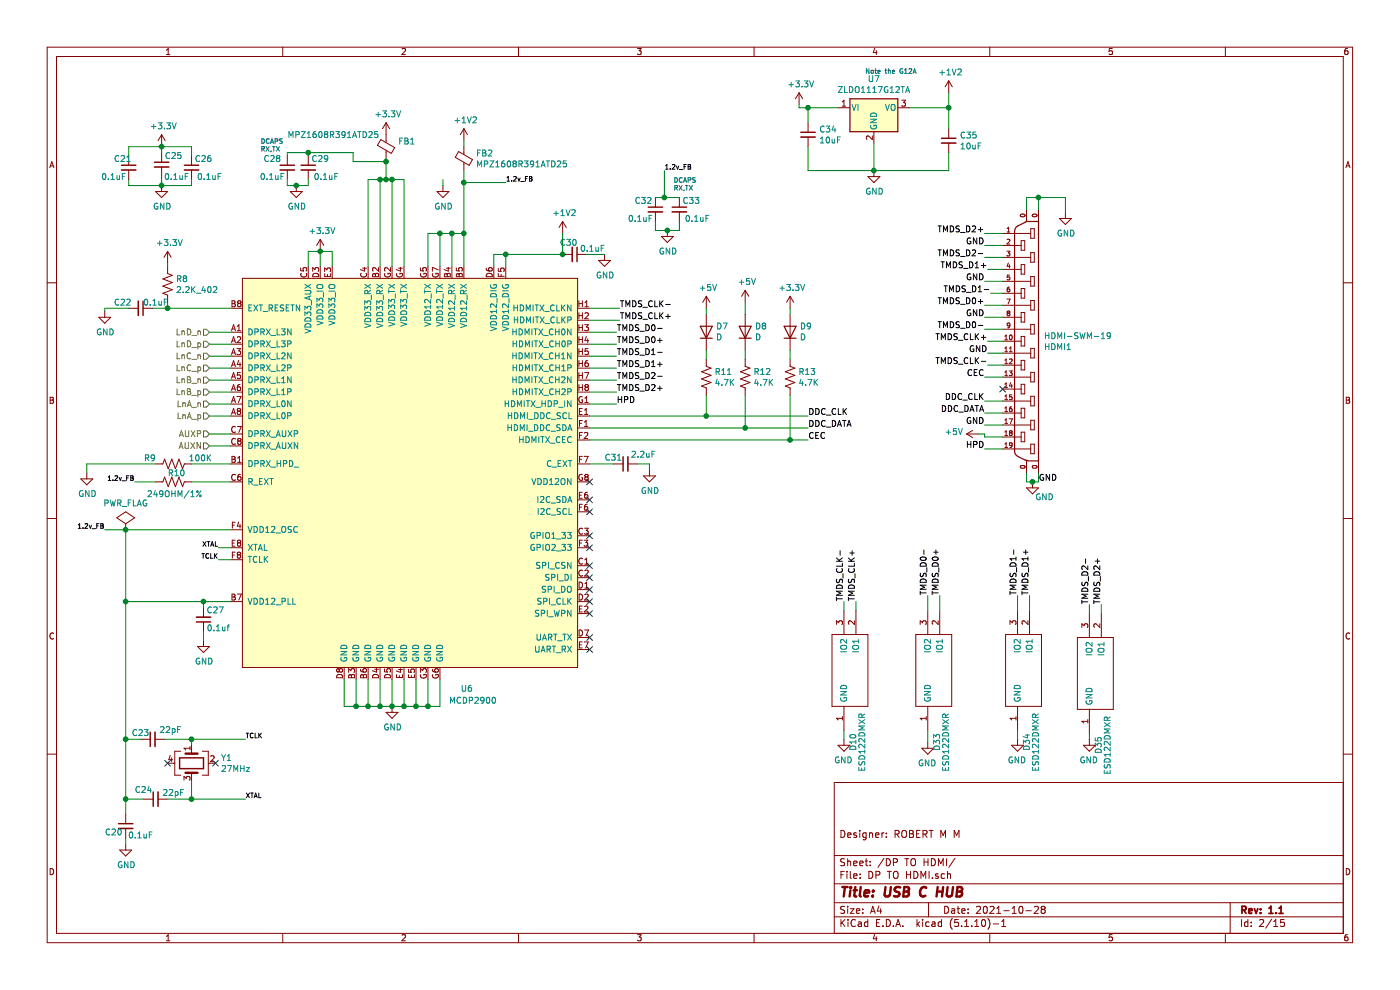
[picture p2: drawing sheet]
EESchema Schematic File Version 4
EELAYER 30 0
EELAYER END
$Descr A4 11693 8268
encoding utf-8
Sheet 2 15
Title "USB C HUB"
Date "2021-10-28"
Rev "1.1"
Comp ""
Comment1 "Designer: ROBERT M M"
Comment2 ""
Comment3 ""
Comment4 ""
$EndDescr
Wire Wire Line
	3675 5675 3675 5900
Wire Wire Line
	2875 5675 2875 5900
$Comp
L OLIMEX_Power:GND #PWR?
U 1 1
P 7050 6175
AR Path="/619540C6/64E7C5EF" Ref="#PWR?"  Part="1" 
AR Path="/64E7C5EF" Ref="#PWR?"  Part="1" 
AR Path="/64E160D5/64E7C5EF" Ref="#PWR041"  Part="1" 
F 0 "#PWR041" H 7050 5925 50  0001 C CNN
F 1 "GND" H 7055 6002 50  0000 C CNN
F 2 "" H 7050 6175 60  0000 C CNN
F 3 "" H 7050 6175 60  0000 C CNN
	1    7050 6175
	-1   0    0    -1  
$EndComp
Wire Wire Line
	7050 6100 7050 6175
Text Label 8250 2250 2    50   ~ 0
TMDS_D1+
Text Label 8275 2450 2    50   ~ 0
TMDS_D1-
Wire Wire Line
	8375 2450 8275 2450
Wire Wire Line
	8375 2250 8250 2250
Text Label 8225 2350 2    50   ~ 0
GND
Wire Wire Line
	8375 2350 8225 2350
Text Label 8225 1950 2    50   ~ 0
TMDS_D2+
Text Label 8225 2150 2    50   ~ 0
TMDS_D2-
Text Label 8225 2050 2    50   ~ 0
GND
Wire Wire Line
	8375 1950 8225 1950
Wire Wire Line
	8225 2050 8375 2050
Wire Wire Line
	8225 2150 8375 2150
Text Label 8225 2550 2    50   ~ 0
TMDS_D0+
Text Label 8225 2750 2    50   ~ 0
TMDS_D0-
Text Label 8225 2650 2    50   ~ 0
GND
Wire Wire Line
	8375 2550 8225 2550
Wire Wire Line
	8225 2750 8375 2750
Text Label 8250 2850 2    50   ~ 0
TMDS_CLK+
Text Label 8250 2950 2    50   ~ 0
GND
Text Label 8250 3050 2    50   ~ 0
TMDS_CLK-
Wire Wire Line
	8375 2850 8250 2850
Wire Wire Line
	8250 2950 8375 2950
Wire Wire Line
	8250 3050 8375 3050
Text Label 8225 3150 2    50   ~ 0
CEC
Wire Wire Line
	8375 3150 8225 3150
NoConn ~ 8375 3250
Text Label 8225 3350 2    50   ~ 0
DDC_CLK
Text Label 8225 3450 2    50   ~ 0
DDC_DATA
Text Label 8225 3550 2    50   ~ 0
GND
Text Label 8225 3750 2    50   ~ 0
HPD
$Comp
L OLIMEX_Power:+5V #PWR?
U 1 1
P 8175 3625
AR Path="/64E7C620" Ref="#PWR?"  Part="1" 
AR Path="/64E160D5/64E7C620" Ref="#PWR044"  Part="1" 
F 0 "#PWR044" H 8175 3475 50  0001 C CNN
F 1 "+5V" V 8190 3753 50  0000 L CNN
F 2 "" H 8175 3625 60  0000 C CNN
F 3 "" H 8175 3625 60  0000 C CNN
	1    8175 3625
	0    -1   -1   0   
$EndComp
Wire Wire Line
	8225 2650 8375 2650
$Comp
L OLIMEX_Connectors:HDMI-SWM-19 HDMI?
U 1 1
P 8575 2850
AR Path="/64E7C627" Ref="HDMI?"  Part="1" 
AR Path="/64E160D5/64E7C627" Ref="HDMI1"  Part="1" 
F 0 "HDMI1" H 8431 2804 50  0000 R CNN
F 1 "HDMI-SWM-19" H 8431 2895 50  0000 R CNN
F 2 "OLIMEX_Connectors-FP:HDMI-SWM-19" H 8605 3000 20  0001 C CNN
F 3 "" H 8575 2850 60  0000 C CNN
	1    8575 2850
	-1   0    0    -1  
$EndComp
Wire Wire Line
	8375 3650 8225 3650
Wire Wire Line
	8225 3650 8225 3625
Wire Wire Line
	8225 3625 8175 3625
Wire Wire Line
	8225 3750 8375 3750
Wire Wire Line
	8225 3550 8375 3550
Wire Wire Line
	8225 3450 8375 3450
Wire Wire Line
	8225 3350 8375 3350
$Comp
L OLIMEX_Power:GND #PWR?
U 1 1
P 8900 1775
AR Path="/64E7C634" Ref="#PWR?"  Part="1" 
AR Path="/64E160D5/64E7C634" Ref="#PWR046"  Part="1" 
F 0 "#PWR046" H 8900 1525 50  0001 C CNN
F 1 "GND" H 8905 1602 50  0000 C CNN
F 2 "" H 8900 1775 60  0000 C CNN
F 3 "" H 8900 1775 60  0000 C CNN
	1    8900 1775
	1    0    0    -1  
$EndComp
$Comp
L OLIMEX_Power:GND #PWR?
U 1 1
P 8625 4025
AR Path="/64E7C63A" Ref="#PWR?"  Part="1" 
AR Path="/64E160D5/64E7C63A" Ref="#PWR045"  Part="1" 
F 0 "#PWR045" H 8625 3775 50  0001 C CNN
F 1 "GND" H 8725 3900 50  0000 C CNN
F 2 "" H 8625 4025 60  0000 C CNN
F 3 "" H 8625 4025 60  0000 C CNN
	1    8625 4025
	1    0    0    -1  
$EndComp
Wire Wire Line
	8575 3950 8575 4025
Wire Wire Line
	8575 4025 8625 4025
Wire Wire Line
	8625 4025 8675 4025
Wire Wire Line
	8675 4025 8675 3950
Connection ~ 8625 4025
Text Label 8675 4025 0    50   ~ 0
GND
Text Label 5150 3075 0    50   ~ 0
TMDS_D1+
Text Label 5150 3275 0    50   ~ 0
TMDS_D2+
Text Label 5150 3175 0    50   ~ 0
TMDS_D2-
Wire Wire Line
	4925 3175 5150 3175
Wire Wire Line
	4925 3275 5150 3275
Text Label 5150 3375 0    50   ~ 0
HPD
Text Label 5175 2675 0    50   ~ 0
TMDS_CLK+
Text Label 5175 2575 0    50   ~ 0
TMDS_CLK-
Wire Wire Line
	5175 2575 4925 2575
Wire Wire Line
	4925 2675 5175 2675
Text Label 6750 3475 0    50   ~ 0
DDC_CLK
Text Label 6750 3575 0    50   ~ 0
DDC_DATA
Wire Wire Line
	8575 1750 8575 1650
Wire Wire Line
	8575 1650 8675 1650
Wire Wire Line
	8900 1650 8900 1775
Wire Wire Line
	8675 1750 8675 1650
Connection ~ 8675 1650
Wire Wire Line
	8675 1650 8900 1650
Wire Wire Line
	3575 5675 3575 5900
Connection ~ 3575 5900
Wire Wire Line
	3575 5900 3675 5900
Wire Wire Line
	3475 5675 3475 5900
Connection ~ 3475 5900
Wire Wire Line
	3475 5900 3575 5900
Wire Wire Line
	3375 5675 3375 5900
Connection ~ 3375 5900
Wire Wire Line
	3375 5900 3475 5900
Wire Wire Line
	2975 5675 2975 5900
Wire Wire Line
	2875 5900 2975 5900
Connection ~ 2975 5900
Wire Wire Line
	2975 5900 3075 5900
Wire Wire Line
	3075 5675 3075 5900
Connection ~ 3075 5900
Wire Wire Line
	3075 5900 3175 5900
Wire Wire Line
	3175 5675 3175 5900
Connection ~ 3175 5900
$Comp
L OLIMEX_Power:+3.3V #PWR025
U 1 1
P 1400 2200
F 0 "#PWR025" H 1400 2050 50  0001 C CNN
F 1 "+3.3V" H 1415 2373 50  0000 C CNN
F 2 "" H 1400 2200 60  0000 C CNN
F 3 "" H 1400 2200 60  0000 C CNN
	1    1400 2200
	1    0    0    -1  
$EndComp
$Comp
L Device:R_US R8
U 1 1
P 1400 2375
F 0 "R8" H 1468 2421 50  0000 L CNN
F 1 "2.2K_402" H 1468 2330 50  0000 L CNN
F 2 "Resistor_SMD:R_0402_1005Metric" V 1440 2365 50  0001 C CNN
F 3 "~" H 1400 2375 50  0001 C CNN
F 4 "0402WGJ0222TCE" H 1400 2375 50  0001 C CNN "Mfr No."
	1    1400 2375
	1    0    0    -1  
$EndComp
Wire Wire Line
	1400 2225 1400 2200
Wire Wire Line
	1400 2525 1400 2575
Wire Wire Line
	1925 2575 1400 2575
$Comp
L Device:R_US R10
U 1 1
P 1450 4025
F 0 "R10" V 1375 3975 50  0000 L CNN
F 1 "249OHM/1%" V 1550 3800 50  0000 L CNN
F 2 "Resistor_SMD:R_0603_1608Metric" V 1490 4015 50  0001 C CNN
F 3 "~" H 1450 4025 50  0001 C CNN
F 4 "ARG03BTC2490" V 1450 4025 50  0001 C CNN "Mfr No."
	1    1450 4025
	0    1    1    0   
$EndComp
Wire Wire Line
	3175 5900 3275 5900
Wire Wire Line
	3275 5900 3375 5900
Connection ~ 3275 5900
Wire Wire Line
	3275 5675 3275 5900
$Comp
L OLIMEX_Power:GND #PWR030
U 1 1
P 3275 5900
F 0 "#PWR030" H 3275 5650 50  0001 C CNN
F 1 "GND" H 3280 5727 50  0000 C CNN
F 2 "" H 3275 5900 60  0000 C CNN
F 3 "" H 3275 5900 60  0000 C CNN
	1    3275 5900
	1    0    0    -1  
$EndComp
$Comp
L Regulator_Linear:LF85_TO220 U7
U 1 1
P 7300 900
F 0 "U7" H 7300 1142 50  0000 C CNN
F 1 "ZLDO1117G12TA" H 7300 1051 50  0000 C CNN
F 2 "Package_TO_SOT_SMD:SOT-223-3_TabPin2" H 7300 1125 50  0001 C CIN
F 3 "https://www.digikey.com/en/products/detail/diodes-incorporated/ZLDO1117G12TA/2095588" H 7300 850 50  0001 C CNN
	1    7300 900 
	1    0    0    -1  
$EndComp
$Comp
L OLIMEX_Power:+3.3V #PWR040
U 1 1
P 6675 875
F 0 "#PWR040" H 6675 725 50  0001 C CNN
F 1 "+3.3V" H 6690 1048 50  0000 C CNN
F 2 "" H 6675 875 60  0000 C CNN
F 3 "" H 6675 875 60  0000 C CNN
	1    6675 875 
	1    0    0    -1  
$EndComp
Wire Wire Line
	6675 900  6675 875 
$Comp
L power:+1V2 #PWR043
U 1 1
P 7925 775
F 0 "#PWR043" H 7925 625 50  0001 C CNN
F 1 "+1V2" H 7940 948 50  0000 C CNN
F 2 "" H 7925 775 50  0001 C CNN
F 3 "" H 7925 775 50  0001 C CNN
	1    7925 775 
	1    0    0    -1  
$EndComp
Wire Wire Line
	7600 900  7925 900 
Wire Wire Line
	7925 900  7925 775 
Text Notes 7225 625  0    39   ~ 0
Note the G12A
$Comp
L Device:C_Small C34
U 1 1
P 6750 1125
F 0 "C34" H 6842 1171 50  0000 L CNN
F 1 "10uF" H 6842 1080 50  0000 L CNN
F 2 "Capacitor_SMD:C_0603_1608Metric" H 6750 1125 50  0001 C CNN
F 3 "~" H 6750 1125 50  0001 C CNN
	1    6750 1125
	1    0    0    -1  
$EndComp
$Comp
L Device:C_Small C35
U 1 1
P 7925 1175
F 0 "C35" H 8017 1221 50  0000 L CNN
F 1 "10uF" H 8017 1130 50  0000 L CNN
F 2 "Capacitor_SMD:C_0603_1608Metric" H 7925 1175 50  0001 C CNN
F 3 "~" H 7925 1175 50  0001 C CNN
	1    7925 1175
	1    0    0    -1  
$EndComp
Wire Wire Line
	6750 1025 6750 900 
Wire Wire Line
	6675 900  6750 900 
Connection ~ 6750 900 
Wire Wire Line
	6750 900  7000 900 
Wire Wire Line
	6750 1225 6750 1425
Wire Wire Line
	6750 1425 7300 1425
Wire Wire Line
	7300 1425 7300 1200
Wire Wire Line
	7300 1425 7925 1425
Wire Wire Line
	7925 1425 7925 1275
Wire Wire Line
	7925 1075 7925 900 
Connection ~ 7300 1425
Connection ~ 7925 900 
$Comp
L OLIMEX_Power:GND #PWR042
U 1 1
P 7300 1425
F 0 "#PWR042" H 7300 1175 50  0001 C CNN
F 1 "GND" H 7305 1252 50  0000 C CNN
F 2 "" H 7300 1425 60  0000 C CNN
F 3 "" H 7300 1425 60  0000 C CNN
	1    7300 1425
	1    0    0    -1  
$EndComp
$Comp
L usb_hub:MCDP2900 U6
U 1 1
P 3275 2325
F 0 "U6" H 3900 -1100 50  0000 C CNN
F 1 "MCDP2900" H 3950 -1200 50  0000 C CNN
F 2 "footprints:BGA64C100P8X8_1000X800X120N" H 5925 1475 50  0001 C CNN
F 3 "" H 5925 1475 50  0001 C CNN
	1    3275 2325
	1    0    0    -1  
$EndComp
NoConn ~ 4925 4025
$Comp
L OLIMEX_Power:+3.3V #PWR029
U 1 1
P 3225 1125
F 0 "#PWR029" H 3225 975 50  0001 C CNN
F 1 "+3.3V" H 3240 1298 50  0000 C CNN
F 2 "" H 3225 1125 60  0000 C CNN
F 3 "" H 3225 1125 60  0000 C CNN
	1    3225 1125
	1    0    0    -1  
$EndComp
$Comp
L Device:Ferrite_Bead_Small FB1
U 1 1
P 3225 1225
AR Path="/64E160D5/61889911" Ref="FB1"  Part="1" 
AR Path="/6609E24E/61889911" Ref="FB1"  Part="1" 
F 0 "FB1" H 3325 1271 50  0000 L CNN
F 1 "MPZ1608R391ATD25" H 2400 1325 50  0000 L CNN
F 2 "Inductor_SMD:L_0603_1608Metric" V 3155 1225 50  0001 C CNN
F 3 "~" H 3225 1225 50  0001 C CNN
	1    3225 1225
	1    0    0    -1  
$EndComp
$Comp
L OLIMEX_Power:+3.3V #PWR028
U 1 1
P 2675 2100
F 0 "#PWR028" H 2675 1950 50  0001 C CNN
F 1 "+3.3V" H 2690 2273 50  0000 C CNN
F 2 "" H 2675 2100 60  0000 C CNN
F 3 "" H 2675 2100 60  0000 C CNN
	1    2675 2100
	1    0    0    -1  
$EndComp
Wire Wire Line
	2575 2225 2575 2100
Wire Wire Line
	2675 2225 2675 2100
Connection ~ 2675 2100
Wire Wire Line
	2575 2100 2675 2100
Wire Wire Line
	2675 2100 2775 2100
Wire Wire Line
	2775 2100 2775 2225
Wire Wire Line
	3225 1500 3175 1500
Wire Wire Line
	3075 1500 3075 2225
Wire Wire Line
	3225 1325 3225 1350
Wire Wire Line
	3175 2225 3175 1500
Connection ~ 3175 1500
Wire Wire Line
	3175 1500 3075 1500
Wire Wire Line
	3225 1500 3275 1500
Wire Wire Line
	3275 1500 3275 2225
Connection ~ 3225 1500
Wire Wire Line
	3275 1500 3375 1500
Wire Wire Line
	3375 1500 3375 2225
Connection ~ 3275 1500
Wire Wire Line
	3775 2225 3775 1950
$Comp
L Device:C_Small C29
U 1 1
P 2575 1400
F 0 "C29" H 2675 1475 50  0000 C CNN
F 1 "0.1uF" H 2725 1325 50  0000 C CNN
F 2 "Capacitor_SMD:C_0402_1005Metric" H 2575 1400 50  0001 C CNN
F 3 "~" H 2575 1400 50  0001 C CNN
	1    2575 1400
	1    0    0    -1  
$EndComp
$Comp
L Device:C_Small C28
U 1 1
P 2400 1400
F 0 "C28" H 2275 1475 50  0000 C CNN
F 1 "0.1uF" H 2275 1325 50  0000 C CNN
F 2 "Capacitor_SMD:C_0402_1005Metric" H 2400 1400 50  0001 C CNN
F 3 "~" H 2400 1400 50  0001 C CNN
	1    2400 1400
	1    0    0    -1  
$EndComp
$Comp
L OLIMEX_Power:GND #PWR031
U 1 1
P 3700 1550
F 0 "#PWR031" H 3700 1300 50  0001 C CNN
F 1 "GND" H 3705 1377 50  0000 C CNN
F 2 "" H 3700 1550 60  0000 C CNN
F 3 "" H 3700 1550 60  0000 C CNN
	1    3700 1550
	1    0    0    -1  
$EndComp
$Comp
L OLIMEX_Power:GND #PWR027
U 1 1
P 2475 1550
F 0 "#PWR027" H 2475 1300 50  0001 C CNN
F 1 "GND" H 2480 1377 50  0000 C CNN
F 2 "" H 2475 1550 60  0000 C CNN
F 3 "" H 2475 1550 60  0000 C CNN
	1    2475 1550
	1    0    0    -1  
$EndComp
$Comp
L power:+1V2 #PWR032
U 1 1
P 3875 1175
F 0 "#PWR032" H 3875 1025 50  0001 C CNN
F 1 "+1V2" H 3890 1348 50  0000 C CNN
F 2 "" H 3875 1175 50  0001 C CNN
F 3 "" H 3875 1175 50  0001 C CNN
	1    3875 1175
	1    0    0    -1  
$EndComp
$Comp
L Device:Ferrite_Bead_Small FB2
U 1 1
P 3875 1325
F 0 "FB2" H 3975 1371 50  0000 L CNN
F 1 "MPZ1608R391ATD25" H 3975 1280 50  0000 L CNN
F 2 "Inductor_SMD:L_0603_1608Metric" V 3805 1325 50  0001 C CNN
F 3 "~" H 3875 1325 50  0001 C CNN
	1    3875 1325
	1    0    0    -1  
$EndComp
Wire Wire Line
	3875 1425 3875 1525
Wire Wire Line
	3875 1225 3875 1175
Wire Wire Line
	1600 4025 1925 4025
$Comp
L Device:C_Small C20
U 1 1
P 1050 6900
F 0 "C20" H 950 6850 50  0000 C CNN
F 1 "0.1uF" H 1175 6825 50  0000 C CNN
F 2 "Capacitor_SMD:C_0402_1005Metric" H 1050 6900 50  0001 C CNN
F 3 "~" H 1050 6900 50  0001 C CNN
	1    1050 6900
	1    0    0    -1  
$EndComp
Wire Wire Line
	1050 4425 1050 5025
$Comp
L OLIMEX_Power:GND #PWR022
U 1 1
P 1050 7050
F 0 "#PWR022" H 1050 6800 50  0001 C CNN
F 1 "GND" H 1055 6877 50  0000 C CNN
F 2 "" H 1050 7050 60  0000 C CNN
F 3 "" H 1050 7050 60  0000 C CNN
	1    1050 7050
	1    0    0    -1  
$EndComp
Wire Wire Line
	1050 7050 1050 7000
$Comp
L Device:Crystal_GND24 Y1
U 1 1
P 1600 6375
F 0 "Y1" V 1554 6619 50  0000 L CNN
F 1 "27MHz" V 1645 6619 50  0000 L CNN
F 2 "Crystal:Crystal_HC33-U_Horizontal_1EP_style1" H 1600 6375 50  0001 C CNN
F 3 "~" H 1600 6375 50  0001 C CNN
F 4 "ABM8G-27.000MHZ-B4Y-T" V 1600 6375 50  0001 C CNN "Mfr No."
	1    1600 6375
	0    1    1    0   
$EndComp
Text Label 2050 6675 0    39   ~ 0
XTAL
Wire Wire Line
	1600 6225 1600 6175
Wire Wire Line
	1600 6525 1600 6675
$Comp
L Device:C_Small C23
U 1 1
P 1275 6175
F 0 "C23" V 1325 6275 50  0000 C CNN
F 1 "22pF" V 1350 6025 50  0000 C CNN
F 2 "Capacitor_SMD:C_0402_1005Metric" H 1275 6175 50  0001 C CNN
F 3 "~" H 1275 6175 50  0001 C CNN
	1    1275 6175
	0    -1   -1   0   
$EndComp
$Comp
L Device:C_Small C24
U 1 1
P 1300 6675
F 0 "C24" V 1375 6775 50  0000 C CNN
F 1 "22pF" V 1350 6525 50  0000 C CNN
F 2 "Capacitor_SMD:C_0402_1005Metric" H 1300 6675 50  0001 C CNN
F 3 "~" H 1300 6675 50  0001 C CNN
	1    1300 6675
	0    -1   -1   0   
$EndComp
Wire Wire Line
	1600 6175 1375 6175
Wire Wire Line
	1050 6175 1050 6675
Wire Wire Line
	1050 6675 1200 6675
Wire Wire Line
	1175 6175 1050 6175
Wire Wire Line
	1400 6675 1600 6675
Connection ~ 1600 6175
Wire Wire Line
	1050 4425 1925 4425
Connection ~ 1050 6175
Connection ~ 1050 6675
Wire Wire Line
	1050 6675 1050 6800
Wire Wire Line
	1600 6175 2050 6175
Text Label 2050 6175 0    39   ~ 0
TCLK
Text Label 1825 4675 2    39   ~ 0
TCLK
Text Label 1825 4575 2    39   ~ 0
XTAL
Wire Wire Line
	2050 6675 1600 6675
Connection ~ 1600 6675
Wire Wire Line
	1925 4575 1825 4575
Wire Wire Line
	1825 4675 1925 4675
$Comp
L Device:C_Small C31
U 1 1
P 5225 3875
F 0 "C31" V 5275 3975 50  0000 C CNN
F 1 "2.2uF" V 5300 3725 50  0000 C CNN
F 2 "Capacitor_SMD:C_0402_1005Metric" H 5225 3875 50  0001 C CNN
F 3 "~" H 5225 3875 50  0001 C CNN
	1    5225 3875
	0    -1   -1   0   
$EndComp
$Comp
L OLIMEX_Power:GND #PWR035
U 1 1
P 5425 3925
F 0 "#PWR035" H 5425 3675 50  0001 C CNN
F 1 "GND" H 5430 3752 50  0000 C CNN
F 2 "" H 5425 3925 60  0000 C CNN
F 3 "" H 5425 3925 60  0000 C CNN
	1    5425 3925
	1    0    0    -1  
$EndComp
Wire Wire Line
	4925 3875 5125 3875
Wire Wire Line
	5425 3875 5425 3925
Wire Wire Line
	5325 3875 5425 3875
$Comp
L Device:C_Small C27
U 1 1
P 1700 5175
F 0 "C27" H 1600 5100 50  0000 C CNN
F 1 "0.1uf" H 1575 5250 50  0000 C CNN
F 2 "Capacitor_SMD:C_0402_1005Metric" H 1700 5175 50  0001 C CNN
F 3 "~" H 1700 5175 50  0001 C CNN
	1    1700 5175
	-1   0    0    1   
$EndComp
$Comp
L OLIMEX_Power:GND #PWR026
U 1 1
P 1700 5350
F 0 "#PWR026" H 1700 5100 50  0001 C CNN
F 1 "GND" H 1705 5177 50  0000 C CNN
F 2 "" H 1700 5350 60  0000 C CNN
F 3 "" H 1700 5350 60  0000 C CNN
	1    1700 5350
	1    0    0    -1  
$EndComp
Wire Wire Line
	1700 5350 1700 5275
Wire Wire Line
	1700 5075 1700 5025
Wire Wire Line
	1050 5025 1700 5025
Connection ~ 1050 5025
Wire Wire Line
	1050 5025 1050 6175
$Comp
L power:+1V2 #PWR033
U 1 1
P 4700 1950
F 0 "#PWR033" H 4700 1800 50  0001 C CNN
F 1 "+1V2" H 4715 2123 50  0000 C CNN
F 2 "" H 4700 1950 50  0001 C CNN
F 3 "" H 4700 1950 50  0001 C CNN
	1    4700 1950
	1    0    0    -1  
$EndComp
Wire Wire Line
	4125 2225 4125 2125
Wire Wire Line
	4125 2125 4225 2125
Wire Wire Line
	4700 1950 4700 2125
Wire Wire Line
	4225 2225 4225 2125
Connection ~ 4225 2125
Wire Wire Line
	4225 2125 4700 2125
Wire Wire Line
	3875 1525 4225 1525
Connection ~ 3875 1525
Text Label 4225 1525 0    39   ~ 0
1.2v_FB
Wire Wire Line
	1050 4425 875  4425
Connection ~ 1050 4425
$Comp
L OLIMEX_Power:GND #PWR034
U 1 1
P 5050 2125
F 0 "#PWR034" H 5050 1875 50  0001 C CNN
F 1 "GND" H 5055 1952 50  0000 C CNN
F 2 "" H 5050 2125 60  0000 C CNN
F 3 "" H 5050 2125 60  0000 C CNN
	1    5050 2125
	1    0    0    -1  
$EndComp
Wire Wire Line
	5050 2125 4900 2125
$Comp
L Device:C_Small C30
U 1 1
P 4800 2125
F 0 "C30" V 4700 2075 50  0000 C CNN
F 1 "0.1uF" V 4750 2275 50  0000 C CNN
F 2 "Capacitor_SMD:C_0402_1005Metric" H 4800 2125 50  0001 C CNN
F 3 "~" H 4800 2125 50  0001 C CNN
	1    4800 2125
	0    1    1    0   
$EndComp
Connection ~ 4700 2125
Text Label 875  4425 2    39   ~ 0
1.2v_FB
Text Label 1125 4025 2    39   ~ 0
1.2v_FB
Wire Wire Line
	1300 4025 1125 4025
Wire Wire Line
	3575 2225 3575 1950
Wire Wire Line
	3575 1950 3675 1950
Wire Wire Line
	3675 1950 3775 1950
Connection ~ 3675 1950
Connection ~ 3775 1950
Wire Wire Line
	3775 1950 3875 1950
Wire Wire Line
	3675 1950 3675 2225
Connection ~ 3875 1950
Wire Wire Line
	3875 1950 3875 2225
Wire Wire Line
	3700 1500 3700 1550
$Comp
L Device:C_Small C32
U 1 1
P 5475 1750
F 0 "C32" H 5375 1825 50  0000 C CNN
F 1 "0.1uF" H 5350 1675 50  0000 C CNN
F 2 "Capacitor_SMD:C_0402_1005Metric" H 5475 1750 50  0001 C CNN
F 3 "~" H 5475 1750 50  0001 C CNN
	1    5475 1750
	1    0    0    -1  
$EndComp
$Comp
L Device:C_Small C33
U 1 1
P 5675 1750
F 0 "C33" H 5775 1825 50  0000 C CNN
F 1 "0.1uF" H 5825 1675 50  0000 C CNN
F 2 "Capacitor_SMD:C_0402_1005Metric" H 5675 1750 50  0001 C CNN
F 3 "~" H 5675 1750 50  0001 C CNN
	1    5675 1750
	1    0    0    -1  
$EndComp
Wire Wire Line
	3875 1525 3875 1950
Text Label 5550 1425 0    39   ~ 0
1.2v_FB
Wire Wire Line
	5550 1425 5550 1650
Wire Wire Line
	5550 1650 5475 1650
Wire Wire Line
	5675 1650 5550 1650
Connection ~ 5550 1650
Wire Wire Line
	5475 1850 5475 1925
Wire Wire Line
	5475 1925 5575 1925
Wire Wire Line
	5675 1925 5675 1850
$Comp
L OLIMEX_Power:GND #PWR036
U 1 1
P 5575 1925
F 0 "#PWR036" H 5575 1675 50  0001 C CNN
F 1 "GND" H 5580 1752 50  0000 C CNN
F 2 "" H 5575 1925 60  0000 C CNN
F 3 "" H 5575 1925 60  0000 C CNN
	1    5575 1925
	1    0    0    -1  
$EndComp
Connection ~ 5575 1925
Wire Wire Line
	5575 1925 5675 1925
Text Notes 5625 1600 0    39   ~ 0
DCAPS\nRX,TX
Wire Wire Line
	3225 1350 2950 1350
Wire Wire Line
	2950 1350 2950 1275
Wire Wire Line
	2950 1275 2575 1275
Wire Wire Line
	2400 1275 2400 1300
Connection ~ 3225 1350
Wire Wire Line
	3225 1350 3225 1500
Wire Wire Line
	2575 1300 2575 1275
Connection ~ 2575 1275
Wire Wire Line
	2575 1275 2400 1275
Wire Wire Line
	2400 1500 2400 1550
Wire Wire Line
	2400 1550 2475 1550
Wire Wire Line
	2575 1550 2575 1500
Connection ~ 2475 1550
Wire Wire Line
	2475 1550 2575 1550
$Comp
L Device:C_Small C26
U 1 1
P 1600 1400
F 0 "C26" H 1700 1475 50  0000 C CNN
F 1 "0.1uF" H 1750 1325 50  0000 C CNN
F 2 "Capacitor_SMD:C_0402_1005Metric" H 1600 1400 50  0001 C CNN
F 3 "~" H 1600 1400 50  0001 C CNN
	1    1600 1400
	1    0    0    -1  
$EndComp
$Comp
L Device:C_Small C25
U 1 1
P 1350 1375
F 0 "C25" H 1450 1450 50  0000 C CNN
F 1 "0.1uF" H 1475 1275 50  0000 C CNN
F 2 "Capacitor_SMD:C_0402_1005Metric" H 1350 1375 50  0001 C CNN
F 3 "~" H 1350 1375 50  0001 C CNN
	1    1350 1375
	1    0    0    -1  
$EndComp
Wire Wire Line
	1350 1475 1350 1550
Wire Wire Line
	1600 1550 1600 1500
$Comp
L Device:C_Small C21
U 1 1
P 1075 1400
F 0 "C21" H 1025 1475 50  0000 C CNN
F 1 "0.1uF" H 950 1325 50  0000 C CNN
F 2 "Capacitor_SMD:C_0402_1005Metric" H 1075 1400 50  0001 C CNN
F 3 "~" H 1075 1400 50  0001 C CNN
	1    1075 1400
	1    0    0    -1  
$EndComp
$Comp
L OLIMEX_Power:+3.3V #PWR023
U 1 1
P 1350 1225
F 0 "#PWR023" H 1350 1075 50  0001 C CNN
F 1 "+3.3V" H 1365 1398 50  0000 C CNN
F 2 "" H 1350 1225 60  0000 C CNN
F 3 "" H 1350 1225 60  0000 C CNN
	1    1350 1225
	1    0    0    -1  
$EndComp
Wire Wire Line
	1075 1300 1075 1225
Wire Wire Line
	1075 1225 1350 1225
Wire Wire Line
	1350 1275 1350 1225
Connection ~ 1350 1225
Wire Wire Line
	1600 1300 1600 1225
Wire Wire Line
	1600 1225 1350 1225
Wire Wire Line
	1075 1500 1075 1550
Wire Wire Line
	1075 1550 1350 1550
Connection ~ 1350 1550
Wire Wire Line
	1350 1550 1600 1550
$Comp
L OLIMEX_Power:GND #PWR024
U 1 1
P 1350 1550
F 0 "#PWR024" H 1350 1300 50  0001 C CNN
F 1 "GND" H 1355 1377 50  0000 C CNN
F 2 "" H 1350 1550 60  0000 C CNN
F 3 "" H 1350 1550 60  0000 C CNN
	1    1350 1550
	1    0    0    -1  
$EndComp
NoConn ~ 4925 5325
NoConn ~ 4925 5425
NoConn ~ 4925 5125
NoConn ~ 4925 5025
NoConn ~ 4925 4925
NoConn ~ 4925 4725
NoConn ~ 4925 4475
NoConn ~ 4925 4575
NoConn ~ 4925 4825
NoConn ~ 4925 4275
NoConn ~ 4925 4175
Text HLabel 1750 3475 0    50   Input ~ 0
LnA_p
Text HLabel 1750 3375 0    50   Input ~ 0
LnA_n
Text HLabel 1750 3275 0    50   Input ~ 0
LnB_p
Text HLabel 1750 3175 0    50   Input ~ 0
LnB_n
Text HLabel 1750 3075 0    50   Input ~ 0
LnC_p
Text HLabel 1750 2975 0    50   Input ~ 0
LnC_n
Text HLabel 1750 2875 0    50   Input ~ 0
LnD_p
Text HLabel 1750 2775 0    50   Input ~ 0
LnD_n
Wire Wire Line
	1925 2775 1750 2775
Wire Wire Line
	1750 2875 1925 2875
Wire Wire Line
	1925 2975 1750 2975
Wire Wire Line
	1750 3075 1925 3075
Wire Wire Line
	1925 3175 1750 3175
Wire Wire Line
	1750 3275 1925 3275
Wire Wire Line
	1925 3375 1750 3375
Wire Wire Line
	1750 3475 1925 3475
Text HLabel 1750 3625 0    50   Input ~ 0
AUXP
Text HLabel 1750 3725 0    50   Input ~ 0
AUXN
Wire Wire Line
	1925 3625 1750 3625
Wire Wire Line
	1750 3725 1925 3725
Text Label 6750 3675 0    50   ~ 0
CEC
Wire Wire Line
	4925 3375 5150 3375
Wire Wire Line
	4925 3475 5900 3475
Wire Wire Line
	4925 3575 6225 3575
Wire Wire Line
	4925 3675 6600 3675
Wire Wire Line
	4925 3075 5150 3075
Wire Wire Line
	4925 2775 5150 2775
Wire Wire Line
	4925 2875 5150 2875
Wire Wire Line
	4925 2975 5150 2975
Text Label 5150 2775 0    50   ~ 0
TMDS_D0-
Text Label 5150 2875 0    50   ~ 0
TMDS_D0+
Text Label 5150 2975 0    50   ~ 0
TMDS_D1-
$Comp
L Device:R_US R11
U 1 1
P 5900 3150
F 0 "R11" H 5968 3196 50  0000 L CNN
F 1 "4.7K" H 5968 3105 50  0000 L CNN
F 2 "Resistor_SMD:R_0402_1005Metric" V 5940 3140 50  0001 C CNN
F 3 "~" H 5900 3150 50  0001 C CNN
F 4 "0402WGF4701TCE" H 5900 3150 50  0001 C CNN "Mfr No."
	1    5900 3150
	1    0    0    -1  
$EndComp
$Comp
L Device:D D7
U 1 1
P 5900 2775
F 0 "D7" V 5946 2695 50  0000 R CNN
F 1 "D" V 5855 2695 50  0000 R CNN
F 2 "Diode_SMD:D_SOD-323" H 5900 2775 50  0001 C CNN
F 3 "~" H 5900 2775 50  0001 C CNN
F 4 "B5817WS" V 5900 2775 50  0001 C CNN "Mfr No."
	1    5900 2775
	0    -1   -1   0   
$EndComp
$Comp
L OLIMEX_Power:+5V #PWR037
U 1 1
P 5900 2575
F 0 "#PWR037" H 5900 2425 50  0001 C CNN
F 1 "+5V" H 5915 2748 50  0000 C CNN
F 2 "" H 5900 2575 60  0000 C CNN
F 3 "" H 5900 2575 60  0000 C CNN
	1    5900 2575
	1    0    0    -1  
$EndComp
Wire Wire Line
	5900 2575 5900 2625
Wire Wire Line
	5900 2925 5900 3000
$Comp
L Device:R_US R12
U 1 1
P 6225 3150
F 0 "R12" H 6293 3196 50  0000 L CNN
F 1 "4.7K" H 6293 3105 50  0000 L CNN
F 2 "Resistor_SMD:R_0402_1005Metric" V 6265 3140 50  0001 C CNN
F 3 "~" H 6225 3150 50  0001 C CNN
	1    6225 3150
	1    0    0    -1  
$EndComp
$Comp
L Device:D D8
U 1 1
P 6225 2775
F 0 "D8" V 6271 2695 50  0000 R CNN
F 1 "D" V 6180 2695 50  0000 R CNN
F 2 "Diode_SMD:D_SOD-323" H 6225 2775 50  0001 C CNN
F 3 "~" H 6225 2775 50  0001 C CNN
F 4 "B5817WS" V 6225 2775 50  0001 C CNN "Mfr No."
	1    6225 2775
	0    -1   -1   0   
$EndComp
$Comp
L OLIMEX_Power:+5V #PWR038
U 1 1
P 6225 2525
F 0 "#PWR038" H 6225 2375 50  0001 C CNN
F 1 "+5V" H 6240 2698 50  0000 C CNN
F 2 "" H 6225 2525 60  0000 C CNN
F 3 "" H 6225 2525 60  0000 C CNN
	1    6225 2525
	1    0    0    -1  
$EndComp
Wire Wire Line
	6225 2925 6225 3000
$Comp
L Device:R_US R13
U 1 1
P 6600 3150
F 0 "R13" H 6668 3196 50  0000 L CNN
F 1 "4.7K" H 6668 3105 50  0000 L CNN
F 2 "Resistor_SMD:R_0402_1005Metric" V 6640 3140 50  0001 C CNN
F 3 "~" H 6600 3150 50  0001 C CNN
	1    6600 3150
	1    0    0    -1  
$EndComp
$Comp
L Device:D D9
U 1 1
P 6600 2775
F 0 "D9" V 6646 2695 50  0000 R CNN
F 1 "D" V 6555 2695 50  0000 R CNN
F 2 "Diode_SMD:D_SOD-323" H 6600 2775 50  0001 C CNN
F 3 "~" H 6600 2775 50  0001 C CNN
F 4 "B5817WS" V 6600 2775 50  0001 C CNN "Mfr No."
	1    6600 2775
	0    -1   -1   0   
$EndComp
$Comp
L OLIMEX_Power:+3.3V #PWR039
U 1 1
P 6600 2575
F 0 "#PWR039" H 6600 2425 50  0001 C CNN
F 1 "+3.3V" H 6615 2748 50  0000 C CNN
F 2 "" H 6600 2575 60  0000 C CNN
F 3 "" H 6600 2575 60  0000 C CNN
	1    6600 2575
	1    0    0    -1  
$EndComp
Wire Wire Line
	5900 3300 5900 3475
Connection ~ 5900 3475
Wire Wire Line
	5900 3475 6750 3475
Wire Wire Line
	6225 3300 6225 3575
Connection ~ 6225 3575
Wire Wire Line
	6225 3575 6750 3575
Wire Wire Line
	6600 2575 6600 2625
Wire Wire Line
	6600 3300 6600 3675
Wire Wire Line
	6600 2925 6600 3000
Connection ~ 6600 3675
Wire Wire Line
	6600 3675 6750 3675
Text Notes 2175 1275 0    39   ~ 0
DCAPS\nRX,TX
$Comp
L Device:R_US R9
U 1 1
P 1450 3875
F 0 "R9" V 1400 3625 50  0000 L CNN
F 1 "100K" V 1400 4000 50  0000 L CNN
F 2 "Resistor_SMD:R_0805_2012Metric" V 1490 3865 50  0001 C CNN
F 3 "~" H 1450 3875 50  0001 C CNN
F 4 "0805W8F1003T5E" V 1450 3875 50  0001 C CNN "Mfr No."
	1    1450 3875
	0    1    1    0   
$EndComp
Wire Wire Line
	725  3875 725  3950
Wire Wire Line
	725  3875 1300 3875
Wire Wire Line
	1600 3875 1925 3875
$Comp
L OLIMEX_Power:GND #PWR020
U 1 1
P 725 3950
F 0 "#PWR020" H 725 3700 50  0001 C CNN
F 1 "GND" H 730 3777 50  0000 C CNN
F 2 "" H 725 3950 60  0000 C CNN
F 3 "" H 725 3950 60  0000 C CNN
	1    725  3950
	1    0    0    -1  
$EndComp
$Comp
L Device:C_Small C22
U 1 1
P 1175 2575
F 0 "C22" V 1125 2425 50  0000 C CNN
F 1 "0.1uF" V 1125 2700 50  0000 C CNN
F 2 "Capacitor_SMD:C_0402_1005Metric" H 1175 2575 50  0001 C CNN
F 3 "~" H 1175 2575 50  0001 C CNN
	1    1175 2575
	0    1    1    0   
$EndComp
$Comp
L OLIMEX_Power:GND #PWR021
U 1 1
P 875 2600
F 0 "#PWR021" H 875 2350 50  0001 C CNN
F 1 "GND" H 880 2427 50  0000 C CNN
F 2 "" H 875 2600 60  0000 C CNN
F 3 "" H 875 2600 60  0000 C CNN
	1    875  2600
	1    0    0    -1  
$EndComp
Wire Wire Line
	1400 2575 1275 2575
Wire Wire Line
	875  2575 875  2600
Wire Wire Line
	1075 2575 875  2575
Connection ~ 1400 2575
Wire Wire Line
	6225 2525 6225 2625
Wire Wire Line
	1925 5025 1700 5025
Connection ~ 1700 5025
$Comp
L OLIMEX_Power:PWR_FLAG #FLG0101
U 1 1
P 1050 4425
F 0 "#FLG0101" H 1050 4520 50  0001 C CNN
F 1 "PWR_FLAG" H 1050 4648 50  0000 C CNN
F 2 "" H 1050 4425 60  0000 C CNN
F 3 "" H 1050 4425 60  0000 C CNN
	1    1050 4425
	1    0    0    -1  
$EndComp
NoConn ~ 1400 6375
NoConn ~ 1800 6375
$Comp
L SamacSys_Parts:ESD122DMXR D?
U 1 1
P 7050 6100
AR Path="/64E7C5FE" Ref="D?"  Part="1" 
AR Path="/64E160D5/64E7C5FE" Ref="D10"  Part="1" 
F 0 "D10" H 6950 6025 50  0000 C CNN
F 1 "ESD122DMXR" H 6950 5950 50  0000 C CNN
F 2 "SamacSys_Parts_2:DMX0003A" H 7900 6200 50  0001 L CNN
F 3 "http://www.ti.com/lit/gpn/esd122" H 7900 6100 50  0001 L CNN
F 4 "2-Channel ESD Protection Diode for USB Type-C and HDMI 2.0" H 7900 6000 50  0001 L CNN "Description"
F 5 "" H 7900 5900 50  0001 L CNN "Height"
F 6 "595-ESD122DMXR" H 7900 5800 50  0001 L CNN "Mouser Part Number"
F 7 "https://www.mouser.co.uk/ProductDetail/Texas-Instruments/ESD122DMXR?qs=gt1LBUVyoHlO%2FS8I%252Bb9aFA%3D%3D" H 7900 5700 50  0001 L CNN "Mouser Price/Stock"
F 8 "Texas Instruments" H 7900 5600 50  0001 L CNN "Manufacturer_Name"
F 9 "ESD122DMXR" H 7900 5500 50  0001 L CNN "Manufacturer_Part_Number"
	1    7050 6100
	0    -1   -1   0   
$EndComp
$Comp
L OLIMEX_Power:GND #PWR?
U 1 1
P 7750 6200
AR Path="/619540C6/643E0004" Ref="#PWR?"  Part="1" 
AR Path="/643E0004" Ref="#PWR?"  Part="1" 
AR Path="/64E160D5/643E0004" Ref="#PWR0199"  Part="1" 
F 0 "#PWR0199" H 7750 5950 50  0001 C CNN
F 1 "GND" H 7755 6027 50  0000 C CNN
F 2 "" H 7750 6200 60  0000 C CNN
F 3 "" H 7750 6200 60  0000 C CNN
	1    7750 6200
	-1   0    0    -1  
$EndComp
$Comp
L SamacSys_Parts:ESD122DMXR D?
U 1 1
P 7750 6100
AR Path="/643E001D" Ref="D?"  Part="1" 
AR Path="/64E160D5/643E001D" Ref="D33"  Part="1" 
F 0 "D33" H 7650 6025 50  0000 C CNN
F 1 "ESD122DMXR" H 7650 5950 50  0000 C CNN
F 2 "SamacSys_Parts_2:DMX0003A" H 8600 6200 50  0001 L CNN
F 3 "http://www.ti.com/lit/gpn/esd122" H 8600 6100 50  0001 L CNN
F 4 "2-Channel ESD Protection Diode for USB Type-C and HDMI 2.0" H 8600 6000 50  0001 L CNN "Description"
F 5 "" H 8600 5900 50  0001 L CNN "Height"
F 6 "595-ESD122DMXR" H 8600 5800 50  0001 L CNN "Mouser Part Number"
F 7 "https://www.mouser.co.uk/ProductDetail/Texas-Instruments/ESD122DMXR?qs=gt1LBUVyoHlO%2FS8I%252Bb9aFA%3D%3D" H 8600 5700 50  0001 L CNN "Mouser Price/Stock"
F 8 "Texas Instruments" H 8600 5600 50  0001 L CNN "Manufacturer_Name"
F 9 "ESD122DMXR" H 8600 5500 50  0001 L CNN "Manufacturer_Part_Number"
	1    7750 6100
	0    -1   -1   0   
$EndComp
$Comp
L OLIMEX_Power:GND #PWR?
U 1 1
P 8500 6175
AR Path="/619540C6/643EC1C3" Ref="#PWR?"  Part="1" 
AR Path="/643EC1C3" Ref="#PWR?"  Part="1" 
AR Path="/64E160D5/643EC1C3" Ref="#PWR0200"  Part="1" 
F 0 "#PWR0200" H 8500 5925 50  0001 C CNN
F 1 "GND" H 8505 6002 50  0000 C CNN
F 2 "" H 8500 6175 60  0000 C CNN
F 3 "" H 8500 6175 60  0000 C CNN
	1    8500 6175
	-1   0    0    -1  
$EndComp
Wire Wire Line
	8500 6100 8500 6175
$Comp
L SamacSys_Parts:ESD122DMXR D?
U 1 1
P 8500 6100
AR Path="/643EC1DC" Ref="D?"  Part="1" 
AR Path="/64E160D5/643EC1DC" Ref="D34"  Part="1" 
F 0 "D34" H 8400 6025 50  0000 C CNN
F 1 "ESD122DMXR" H 8400 5950 50  0000 C CNN
F 2 "SamacSys_Parts_2:DMX0003A" H 9350 6200 50  0001 L CNN
F 3 "http://www.ti.com/lit/gpn/esd122" H 9350 6100 50  0001 L CNN
F 4 "2-Channel ESD Protection Diode for USB Type-C and HDMI 2.0" H 9350 6000 50  0001 L CNN "Description"
F 5 "" H 9350 5900 50  0001 L CNN "Height"
F 6 "595-ESD122DMXR" H 9350 5800 50  0001 L CNN "Mouser Part Number"
F 7 "https://www.mouser.co.uk/ProductDetail/Texas-Instruments/ESD122DMXR?qs=gt1LBUVyoHlO%2FS8I%252Bb9aFA%3D%3D" H 9350 5700 50  0001 L CNN "Mouser Price/Stock"
F 8 "Texas Instruments" H 9350 5600 50  0001 L CNN "Manufacturer_Name"
F 9 "ESD122DMXR" H 9350 5500 50  0001 L CNN "Manufacturer_Part_Number"
	1    8500 6100
	0    -1   -1   0   
$EndComp
Text Label 8600 4975 1    50   ~ 0
TMDS_D1+
Text Label 9200 5050 1    50   ~ 0
TMDS_D2+
Text Label 9100 5050 1    50   ~ 0
TMDS_D2-
Text Label 7150 5025 1    50   ~ 0
TMDS_CLK+
Text Label 7050 5025 1    50   ~ 0
TMDS_CLK-
Text Label 7750 4975 1    50   ~ 0
TMDS_D0-
Text Label 7850 4975 1    50   ~ 0
TMDS_D0+
Text Label 8500 4975 1    50   ~ 0
TMDS_D1-
$Comp
L SamacSys_Parts:ESD122DMXR D?
U 1 1
P 9100 6125
AR Path="/6442779D" Ref="D?"  Part="1" 
AR Path="/64E160D5/6442779D" Ref="D35"  Part="1" 
F 0 "D35" H 9000 6050 50  0000 C CNN
F 1 "ESD122DMXR" H 9000 5975 50  0000 C CNN
F 2 "SamacSys_Parts_2:DMX0003A" H 9950 6225 50  0001 L CNN
F 3 "http://www.ti.com/lit/gpn/esd122" H 9950 6125 50  0001 L CNN
F 4 "2-Channel ESD Protection Diode for USB Type-C and HDMI 2.0" H 9950 6025 50  0001 L CNN "Description"
F 5 "" H 9950 5925 50  0001 L CNN "Height"
F 6 "595-ESD122DMXR" H 9950 5825 50  0001 L CNN "Mouser Part Number"
F 7 "https://www.mouser.co.uk/ProductDetail/Texas-Instruments/ESD122DMXR?qs=gt1LBUVyoHlO%2FS8I%252Bb9aFA%3D%3D" H 9950 5725 50  0001 L CNN "Mouser Price/Stock"
F 8 "Texas Instruments" H 9950 5625 50  0001 L CNN "Manufacturer_Name"
F 9 "ESD122DMXR" H 9950 5525 50  0001 L CNN "Manufacturer_Part_Number"
	1    9100 6125
	0    -1   -1   0   
$EndComp
$Comp
L OLIMEX_Power:GND #PWR?
U 1 1
P 9100 6175
AR Path="/619540C6/64432BA1" Ref="#PWR?"  Part="1" 
AR Path="/64432BA1" Ref="#PWR?"  Part="1" 
AR Path="/64E160D5/64432BA1" Ref="#PWR0201"  Part="1" 
F 0 "#PWR0201" H 9100 5925 50  0001 C CNN
F 1 "GND" H 9105 6002 50  0000 C CNN
F 2 "" H 9100 6175 60  0000 C CNN
F 3 "" H 9100 6175 60  0000 C CNN
	1    9100 6175
	-1   0    0    -1  
$EndComp
Wire Wire Line
	7050 5100 7050 5025
Wire Wire Line
	7150 5100 7150 5025
Wire Wire Line
	7750 5100 7750 4975
Wire Wire Line
	7850 5100 7850 4975
Wire Wire Line
	8500 5100 8500 4975
Wire Wire Line
	8600 5100 8600 4975
Wire Wire Line
	7750 6100 7750 6200
Wire Wire Line
	9100 6175 9100 6125
Wire Wire Line
	9100 5050 9100 5125
Wire Wire Line
	9200 5050 9200 5125
$EndSCHEMATC
